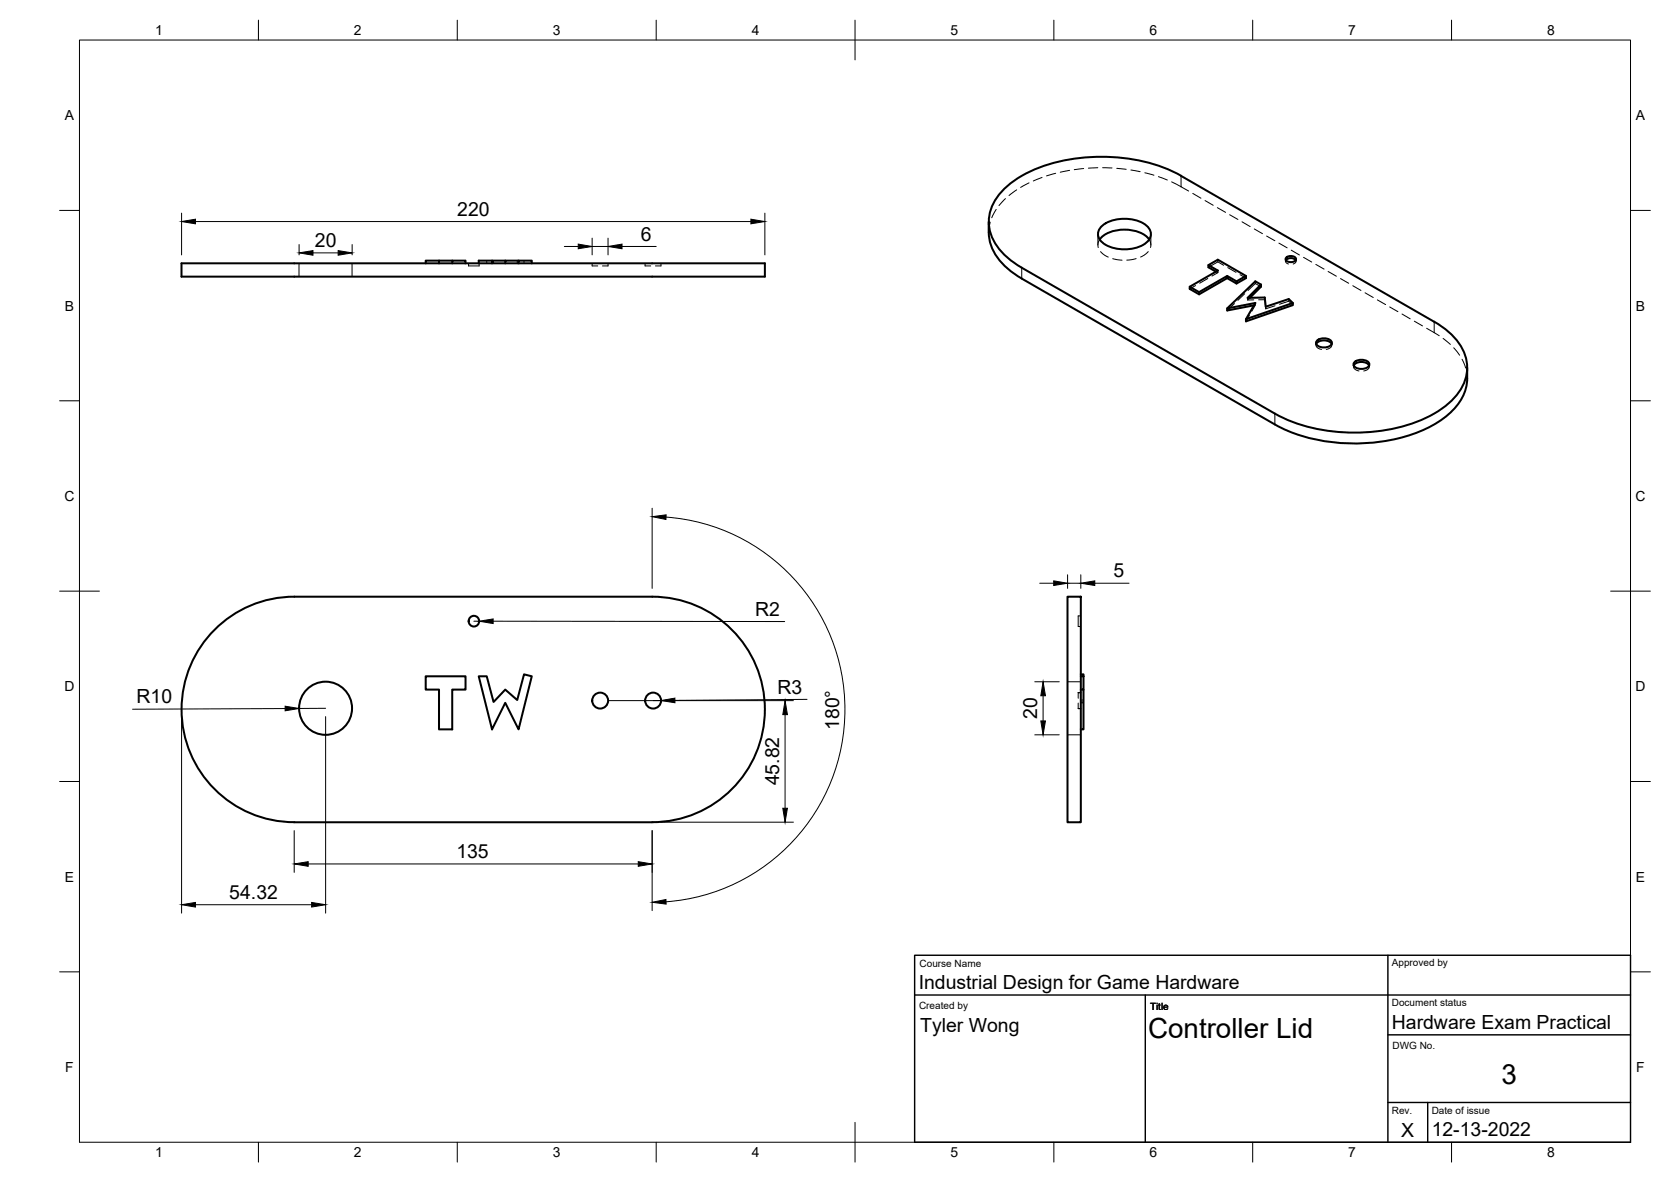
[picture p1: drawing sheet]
<svg xmlns="http://www.w3.org/2000/svg" width="420mm" height="297mm" viewBox="0 0 420 297" stroke-linecap="round" stroke-linejoin="round" font-family="sans-serif">
<!-- layer: Hidden -->
<g fill="none" stroke="#000" stroke-width=".25">
<path d="M249 55.8l-.4 2.7M250.5 52.6l-1.1 2.1M252.8 49.9l-1.6 1.8M255.6 47.7l-1.9 1.4M258.7 46l-2.1 1.1M262 44.6l-2.2 .9M265.5 43.5l-2.4 .7M268.9 42.8l-2.3 .5M272.5 42.4l-2.4 .2M276 42.1l-2.3 .2M276.1 58.8v2.8M277.2 42.1l2.4 .1"/>
<path d="M280.8 42.3l2.4 .3M284.4 42.7l2.3 .4M287.8 43.4l2.4 .6M289.4 58.8v2.8M291.3 44.4l2.2 .8M294.6 45.7l4.3 2.3M299.9 48.6l2.1 1.2M303 50.4l2.1 1.2M306.1 52.2l2.1 1.2M309.2 54l2.1 1.1M312.3 55.7l2 1.2M315.4 57.5l2 1.2"/>
<path d="M318.5 59.3l2 1.2M75.2 66.2v3.3M88.5 66.2v3.3M117.8 66.2v.6h2.7v-.6M122.4 65.5v.7M124.1 65.5v.7M130 65.5v.7M131.8 65.5v.7M148.9 66.2v.6h1.4M152.9 66.2v.6h-1.4M162.2 66.2v.6h1.4M166.2 66.2v.6h-1.4"/>
<path d="M276.5 60.2l-.4 .8v1.2M276.7 63.2l1.1 1 .9 .4M279.8 65l2.3 .4M285.7 65l-2.4 .4M288.7 63.2l-1.1 1-.8 .4M288.9 60.2l.4 .8v1.2M300.6 71.8l-1.5 .8M303.7 70l-2.1 1.2M305.7 68.3l.5 .2M306.2 65.8l1.5 .9M306.2 65.3v.5M306.2 68v.5"/>
<path d="M306.2 65.8l-2.4 1.4M306.2 68.5l-1.5 .9M308.7 67.3l2.1 1.1M310.4 76.3l-1.8 1.7M311.8 69l1.5 .9M313 73.8l-1.7 1.7M313.7 74.9v.5M314.2 79.2l-.9 1.6M314.3 74.8l-.6 .6M315.3 75.4h-1.6M315.6 70.7v.6l1.5 .8M315.6 76.1v.6h-.3"/>
<path d="M315.6 76.7l-.8 1.5M315.6 71.3l-1.8 1.7M318 74.8l.3 2.8M318 75.3h-1.5M318.3 77.1v.5M320.6 76.8l-2.3 .8M321.6 61.1l2 1.2M323.2 65.1v.5M323.3 65.4a.7 .7 0 0 0 .7 .9M324 75.7l-2.3 .8M324 75.1v.6M324 75.7l1.1 1"/>
<path d="M324.7 62.9l2 1.2M325.8 65.4a.7 .7 0 0 1-.7 .9M325.9 65.1v.5M327.8 64.7l2 1.2M330.9 66.4l2 1.2M333.9 68.2l2.1 1.2M337.1 70l2 1.2M340.1 71.8l2.1 1.2M343.2 73.6l2.1 1.2M346.3 75.4l2.1 1.1M349.4 77.1l2.1 1.2M352.5 78.9l2.1 1.2"/>
<path d="M330.9 86.2v.5M330.9 86.4a1.22 1.22 0 0 0 1.4 1.4M334.8 86.4a1.22 1.22 0 0 1-1.3 1.4M334.9 86.2v.5M340.3 91.6v.5M340.4 91.8a1.24 1.24 0 0 0 1.3 1.4M344.3 91.8a1.24 1.24 0 0 1-1.4 1.4M344.3 91.6v.5M355.6 80.7l2.1 1.2M358.7 82.5l3.2 1.9M362.9 85.1l1.8 1.5M365.5 87.4l1.5 1.9"/>
<path d="M367.6 90.3l.9 2.2M368.8 93.6l.1 1.5M271.8 154.8h-.7v2.6h.7M268.4 171.3h3.4M271.1 176.7v1.4h.7M271.1 174.1v1.4M271.1 174.1h.1M271.1 174.1h.7M271.8 175.9h.6M271.8 176.4h.6M271.8 176.6h.6M268.4 184.7h3.4"/>
</g>
<!-- layer: Visible -->
<g fill="none" stroke="#000" stroke-width=".51">
<path d="M248.6 55.7a13 13 0 0 0 5.9 12.7l2.4 1.6 63.6 36.7a44.7 44.7 0 0 0 32.9 3 24.4 24.4 0 0 0 13.6-8.7 12.2 12.2 0 0 0 1.9-8.6M277.3 56.6a9.9 9.9 0 0 1 10.9 0 2.77 2.77 0 0 1 1.1 2.7 2.77 2.77 0 0 1-1.9 2.2 10.1 10.1 0 0 1-10.1-.5 2.62 2.62 0 0 1 0-4.4zM297 44.2a44.4 44.4 0 0 0-30.7-3.6 29.3 29.3 0 0 0-14 7.1 10.7 10.7 0 0 0 0 16.1l2.9 2.4 1.7 1.1 63.6 36.6a44.4 44.4 0 0 0 30.7 3.6 29.3 29.3 0 0 0 14-7 10.7 10.7 0 0 0 0-16.2l-2.8-2.4-1.8-1.1-63.6-36.6M45.6 66.2h146.7v3.3h-146.7zM107 66.2v-.7h3.4v.7M110.4 65.5h3.3M113.7 66.2v-.7h3.4v.7M123.7 65.5h-3.3v.7M127 65.5h-3.3v.7M130.4 66.2v-.7h3.3v.7M130.4 65.5h-3.4v.7M276.5 60.2a8.3 8.3 0 0 1 8-2.4l1.6 .4 1.4 .7 1.5 1.3"/>
<path d="M299.1 72.1l2.4 1.3M303.8 66.6l2.4 1.4-7.1 4.1v.5l2.4 1.4v-.6l7.1-4.1M305.7 68.3l-1.9-1.1v-.6l2.4-1.3 7.1 4v.6l-2.4 1.4M310.9 70.7l-2.3-1.4v.6l-7.1 4.1M313.3 69.3l-2.4 1.4v.6l-2.3-1.4M314.3 74.8l2.8-2.7v-.6l-3.4 3.4 4.3-.1 .3 2.3 5.7-2 1.1 1v.6l-11.8 4.1v-.6l11.8-4.1M315.3 76.7l-6.7 1.3v-.5l7-1.4-2.3 4.1M317.1 71.5l-1.5-.8-7 6.8M323.3 65.4a1.78 1.78 0 0 1 2.5 0M323.3 64.8a1.62 1.62 0 0 1 2.6 .3 1.51 1.51 0 0 1-2.7 0zM331 86.4a2.58 2.58 0 0 1 3.8 0M331.1 85.6a2.63 2.63 0 0 1 3.8 .4 1.63 1.63 0 0 1-2 1.3 1.63 1.63 0 0 1-2-1.3z"/>
<path d="M340.4 91.8a2.58 2.58 0 0 1 3.9 0M340.5 91a2.63 2.63 0 0 1 3.8 .4 1.63 1.63 0 0 1-2 1.3 1.63 1.63 0 0 1-2-1.3zM54 158.2a28.2 28.2 0 0 1 20-8.2h90a28.3 28.3 0 0 1 28.3 28.3 28.3 28.3 0 0 1-28.3 28.3h-90a28.3 28.3 0 0 1-26.2-17.5 28.3 28.3 0 0 1 6.2-30.9zM268.4 150h3.4v56.6h-3.4zM107 170h10.1v3.3h-3.4v10h-3.3v-10h-3.4zM120.4 170h2l1.7 6.4 2.9-3.1 3 2.6 1.8-6.4 1.9 .5-3.3 13.3-3.4-6.7-3.3 6.7zM271.8 169.5h.6v.5M271.8 170h.6M272.4 170v3.3h-.6M272.4 173.3v10h-.6"/>
<circle cx="119.2" cy="156.1" r="1.33"/>
<circle cx="81.9" cy="178" r="6.7"/>
<circle cx="150.9" cy="176.1" r="2"/>
<circle cx="164.2" cy="176.1" r="2"/>
</g>
<!-- layer: Visible Narrow -->
<path d="M256.9 67.3v2.7M320.5 103.9v2.8" fill="none" stroke="#000" stroke-width=".25"/>
<!-- layer: Hidden Narrow -->
<path d="M297 44.2v2.7M360.6 80.9v2.7" fill="none" stroke="#000" stroke-width=".25"/>
<!-- layer: BORDER -->
<g fill="none" stroke="#000" stroke-width=".25">
<path d="M20 10.1h390v276.9h-390zM65 5.1v5M115 5.1v5M165 5.1v5M215 5.1v10M265 5.1v5M315 5.1v5M365 5.1v5M15 52.9h5M410 52.9h5M15 100.7h5M410 100.7h5"/>
<path d="M15 148.6h10M405 148.6h10M15 196.4h5M410 196.4h5M15 244.2h5M410 244.2h5M65 287v5M115 287v5M165 287v5M215 282.1v9.9M265 287v5M315 287v5"/>
<path d="M365 287v5"/>
</g>
<!-- layer: TITLEBLOCK -->
<path d="M230 240.1h180v46.9h-180zM230 250h180M288 250v37M349 240.1v46.9M349 277.1h61M349 260.1h61M359 277.1v9.9" fill="none" stroke="#000" stroke-width=".36"/>
<!-- layer: FD_Dimensions -->
<g fill="none" stroke="#000" stroke-width=".25">
<path d="M45.7 53.6v10.5M49.1 55.7h139.7M148.9 59.8v4.3M152.9 59.8v4.3M192.3 53.6v10.5M75.2 61.5v2.6M78.7 63.5h6.3M88.5 61.5v2.6M141.9 61.9h3.5M148.9 61.9h4M156.4 61.9h8.6M164 127.7v20.2"/>
<path d="M167.5 129.9a48.5 48.5 0 0 1 44.9 48.4 48.5 48.5 0 0 1-44.9 48.3M119.1 156.1h1.4M124 156.1l73.3 .1M261.4 146.6h3.5M268.4 144.4v3.5M268.4 146.6h3.4M271.8 144.4v3.5M275.3 146.6h8.6M71.7 178.1l-38.4 .1M81.9 178h-6.7M153 176.1h46.5M197.4 179.6v23.5"/>
<path d="M202.9 175.8l-33.2 .2M260.2 171.3h6.1M262.3 174.8v6.4M45.7 180.4v49.1M81.9 180.1v49.4M260.2 184.7h6.1M74 208.7v10.5M77.5 217.1h83M164 208.7v20.1M166.1 206.6h33.4M49.1 227.4h29.3"/>
</g>
<g fill="#000" stroke="#000" stroke-width=".25">
<path d="M45.7 55.7l3.4-.6v1.1zM188.8 55.1l3.5 .6-3.5 .5zM75.2 63.5l3.5-.5v1.1zM85 63l3.5 .5-3.5 .6zM145.4 61.3l3.5 .6-3.5 .6zM152.9 61.9l3.5-.6v1.2zM164 129.8l3.5-.4-.1 1.1zM120.5 156.1l3.5-.6v1.2zM264.9 146l3.5 .6-3.5 .5zM271.8 146.6l3.5-.6v1.1zM71.7 177.5l3.5 .5-3.5 .6zM166.2 176.1l3.5-.7v1.2z"/>
<path d="M197.4 176.1l.6 3.5h-1.2zM262.3 171.3l.6 3.5h-1.2zM261.7 181.2h1.2l-.6 3.5zM74 217.1l3.5-.6v1.2zM160.5 216.5l3.5 .6-3.5 .6zM196.8 203.1h1.2l-.6 3.5zM45.7 227.4l3.4-.6v1.2zM78.4 226.8l3.5 .6-3.5 .6zM164 226.7l3.4-.7 .1 1.2z"/>
</g>
<g font-size="7">
<text x="288.7" y="261">Controller Lid</text>
<text x="377.5" y="272.3">3</text>
</g>
<g font-size="4.9">
<text x="115" y="54.2">220</text>
<text x="79.2" y="62.1">20</text>
<text x="161.1" y="60.5">6</text>
<text x="280" y="145.1">5</text>
<text x="189.9" y="154.8">R2</text>
<text x="34.4" y="176.8">R10</text>
<text x="195.5" y="174.3">R3</text>
<text x="211" y="183.5" transform="rotate(-90 211 183.5)">180°</text>
<text x="260.8" y="180.7" transform="rotate(-90 260.8 180.7)">20</text>
<text x="195.9" y="197.4" transform="rotate(-90 195.9 197.4)">45.82</text>
<text x="114.7" y="215.7">135</text>
<text x="57.7" y="225.9">54.32</text>
<text x="231" y="248.5">Industrial Design for Game Hardware</text>
<text x="231.4" y="259.3">Tyler Wong</text>
<text x="350" y="258.6">Hardware Exam Practical</text>
<text x="352.3" y="285.7">X</text>
<text x="360" y="285.5">12-13-2022</text>
</g>
<g font-size="3.5">
<text x="39" y="8.8">1</text>
<text x="89" y="8.8">2</text>
<text x="139" y="8.8">3</text>
<text x="189" y="8.8">4</text>
<text x="239" y="8.8">5</text>
<text x="289" y="8.8">6</text>
<text x="339" y="8.8">7</text>
<text x="389" y="8.8">8</text>
<text x="16.3" y="30.2">A</text>
<text x="411.3" y="30.2">A</text>
<text x="16.3" y="78">B</text>
<text x="411.3" y="78">B</text>
<text x="16.2" y="125.9">C</text>
<text x="411.2" y="125.9">C</text>
<text x="16.2" y="173.7">D</text>
<text x="411.2" y="173.7">D</text>
<text x="16.3" y="221.6">E</text>
<text x="411.3" y="221.6">E</text>
<text x="16.4" y="269.4">F</text>
<text x="411.4" y="269.4">F</text>
<text x="39" y="290.8">1</text>
<text x="89" y="290.8">2</text>
<text x="139" y="290.8">3</text>
<text x="189" y="290.8">4</text>
<text x="239" y="290.8">5</text>
<text x="289" y="290.8">6</text>
<text x="339" y="290.8">7</text>
<text x="389" y="290.8">8</text>
</g>
<g font-size="2.5">
<text x="231.2" y="242.9">Course Name</text>
<text x="350" y="242.9">Approved by</text>
<text x="231.1" y="253.7">Created by</text>
<text x="289.2" y="253.7">Title</text>
<text x="350" y="252.8">Document status</text>
<text x="350.1" y="263.7">DWG No.</text>
<text x="350" y="279.9">Rev.</text>
<text x="360" y="279.9">Date of issue</text>
</g>
</svg>
